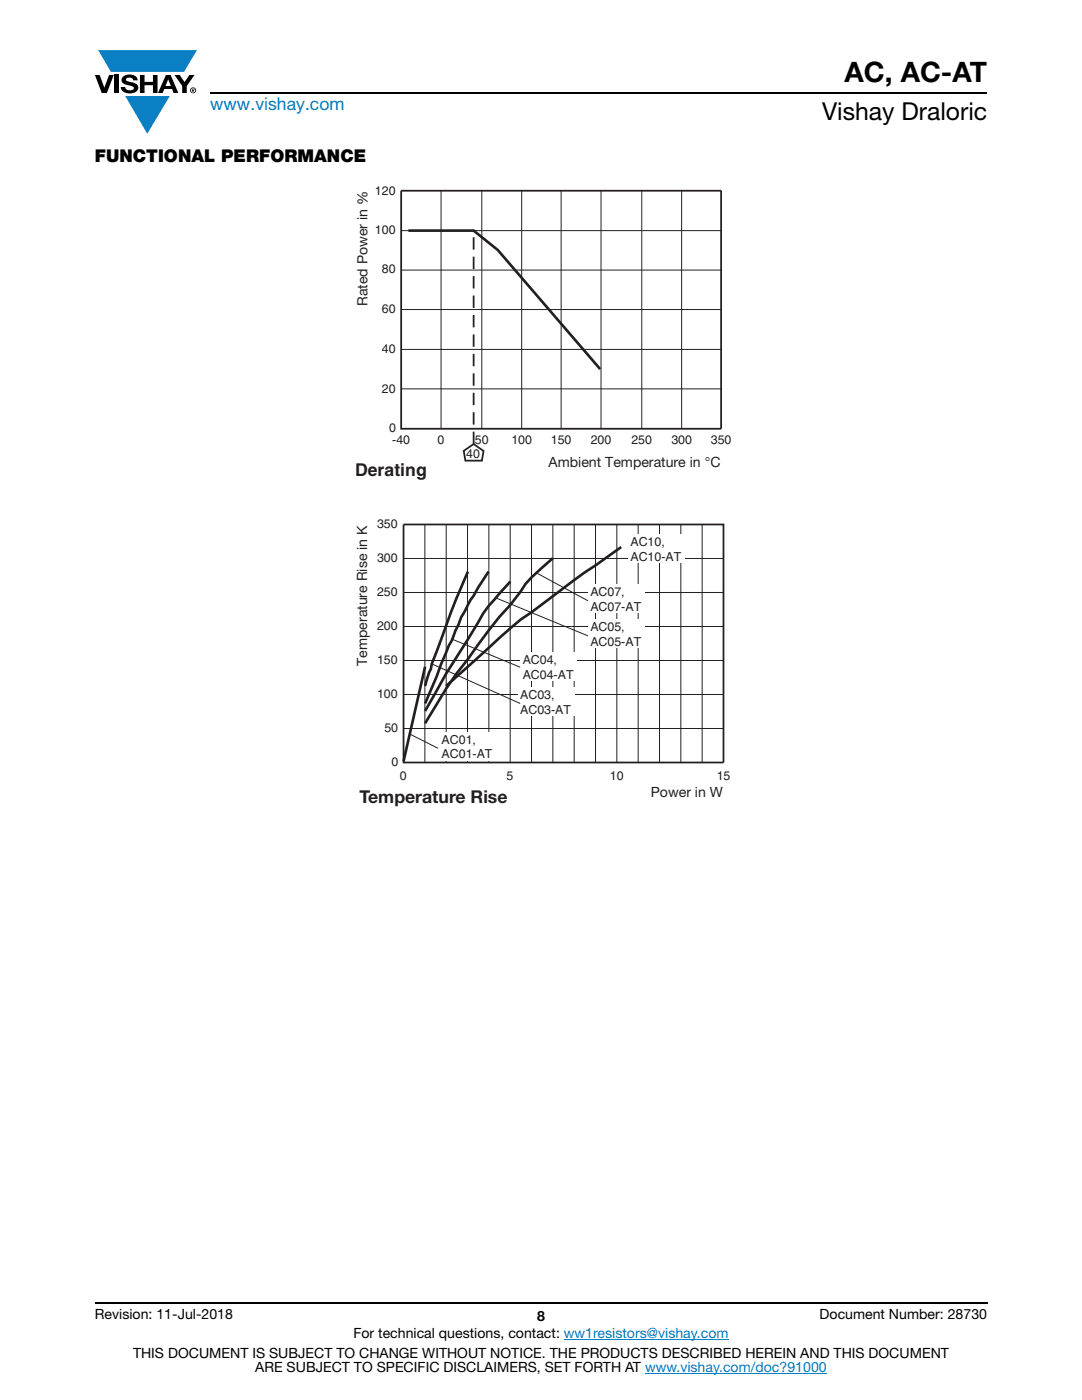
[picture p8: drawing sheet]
<svg xmlns="http://www.w3.org/2000/svg" width="216mm" height="279mm" viewBox="0 0 216 279" stroke-linecap="round" stroke-linejoin="round" font-family="sans-serif">
<g fill="#0a7fc3">
<path d="M19.6 10h19.7l-2.6 4.3h-1.1h-13.5z"/>
<path d="M25 19.2h8.9l-4.5 7.5z"/>
</g>
<g fill="#000">
<path d="M18.9 15h1l.9 2.5 1-2.5h.9l-1.4 3.6h-1zM22.9 15h.9v3.6h-.9zM24.6 15.3a2.1 2.1 0 0 1 2.8 .3l.1 .4h-.9a.79 .79 0 0 0-.7-.5 .79 .79 0 0 0-.8 .4l.3 .3 1 .2a1.08 1.08 0 0 1 1.2 1 1.08 1.08 0 0 1-1.1 1.2 1.73 1.73 0 0 1-2.4-1.2h.9a.96 .96 0 0 0 .8 .6 .96 .96 0 0 0 .9-.4 1.31 1.31 0 0 0-1.2-.6 1.03 1.03 0 0 1-1.1-.6 1.03 1.03 0 0 1 .2-1.1zM27.9 15h.9v1.3h1.7v-1.3h.9v3.6h-.9v-1.6h-1.7v1.6h-.9zM34.8 15h1.1l.9 1.4 1-1.4h1l-1.5 2.2v1.4h-.9v-1.4z"/>
<path d="M33.6 15.9l.5 1.3h-1.1zM33.1 15l-1.6 3.6h1l.3-.8h1.5l.3 .8h1l-1.6-3.6z"/>
<path d="M38.4 17.8h.2v.2h-.2zM38.3 17.7v.7h.1v-.3l.4 .3-.2-.3 .2-.2-.1-.2z"/>
<path d="M38.1 18a.46 .46 0 0 1 .9 0 .46 .46 0 0 1-.9 0zM37.9 18a.6 .6 0 0 0 1.2 0 .6 .6 0 0 0-1.2 0z"/>
</g>
<path d="M42 18.6h155M18.9 260h178.1" fill="none" stroke="#000" stroke-width=".36"/>
<path d="M112.5 267.3h32.9M128.7 274h36.3" fill="none" stroke="#007ec4" stroke-width=".2"/>
<path d="M70.8 36.7h75.1v59.2h-75.1z" fill="#fff"/>
<path d="M88 38.1v47.5M96.1 38.1v47.5M104.1 38.1v47.5M112 38.1v47.5M119.9 38.1v47.5M128.1 38.1v47.5M136 38.1v47.5M80 53.9h63.9M80 46h63.9M80 77.6h63.9M80 69.7h63.9M80 61.8h63.9" fill="none" stroke="#231f20" stroke-width=".2"/>
<path d="M80 38.1h63.9v47.5h-63.9zM92.5 90l2-1.4 2 1.4-.3 1.9h-3.3z" fill="none" stroke="#231f20" stroke-width=".35"/>
<path d="M81.5 46h13l4.8 3.9 20.5 23.8" fill="none" stroke="#231f20" stroke-width=".53"/>
<path d="M94.5 88.6v-42.7" fill="none" stroke="#231f20" stroke-width=".35" stroke-dasharray="2.5 1.4" stroke-linecap="butt"/>
<path d="M70.9 103.3h74.9v57.8h-74.9z" fill="#fff"/>
<path d="M80.5 104.7h63.9v47.5h-63.9z" fill="none" stroke="#231f20" stroke-width=".35"/>
<g fill="none" stroke="#231f20" stroke-width=".2">
<path d="M80.5 118.2h63.9M80.5 111.5h63.9M84.8 104.7v47.5M89 104.7v47.5M93.3 104.7v47.5M97.5 104.7v47.5M101.8 104.7v47.5M106.1 104.7v47.5M110.3 104.7v47.5M114.6 104.7v47.5M118.8 104.7v47.5M123.1 104.7v47.5"/>
<path d="M127.3 104.7v47.5M131.6 104.7v47.5M135.9 104.7v47.5M140.1 104.7v47.5M80.5 131.8h63.9M80.5 138.6h63.9M80.5 125h63.9M80.5 145.4h63.9"/>
</g>
<path d="M93.4 114.1a187 187 0 0 0-6.3 15.9l-.9 2.5-.2 1-.4 .7-.8 2.7M97.5 114.1l-3.6 5.6-1.9 3.5-7.2 17.2M101.8 116.1l-2.2 2.4a24.1 24.1 0 0 0-4.2 5.7l-6.4 10.3-4.2 7.4M110.3 111.4l-4.3 3.9-1.1 1.2-3.1 4.2a89 89 0 0 0-8.4 10.8 87.4 87.4 0 0 0-8.6 12.8M124 109.2l-5.1 3.6a182.8 182.8 0 0 0-12.9 9.4 62.8 62.8 0 0 0-8.5 7.1l-8.5 7.6M84.8 133l-4.3 18.9" fill="none" stroke="#231f20" stroke-width=".53"/>
<g fill="#fff">
<path d="M125.3 106.6h11.3v5.7h-11.3z"/>
<path d="M117.3 123.6h11.3v5.7h-11.3z"/>
<path d="M103.8 130.1h11.3v5.7h-11.3z"/>
<path d="M103.3 137.1h11.3v5.7h-11.3z"/>
<path d="M87.6 146.1h11.3v5.6h-11.3z"/>
<path d="M117.3 116.6h11.3v5.7h-11.3z"/>
</g>
<path d="M98.9 119.3l18.4 7.6M107 114.3l10.3 5.6M86.2 132.5l17.6 7.9M90.3 127.6l13.5 5.6M81.8 146.5l5.6 2.8" fill="none" stroke="#231f20" stroke-width=".2"/>
<text font-size="5.6" x="168.5" y="16.4">AC, AC-AT</text>
<text font-size="4.9" x="164" y="24">Vishay Draloric</text>
<text font-size="3.5" fill="#007ec4" x="42" y="21.9">www.vishay.com</text>
<text font-size="3.5" x="18.9" y="32.3">FUNCTIONAL PERFORMANCE</text>
<g font-size="3.5" fill="#231f20">
<text x="70.8" y="95.1">Derating</text>
<text x="71.7" y="160.3">Temperature Rise</text>
</g>
<g font-size="2.8" fill="#231f20">
<text x="73.3" y="61.1" transform="rotate(-90 73.3 61.1)">Rated Power in %</text>
<text x="109.5" y="93.1">Ambient Temperature in °C</text>
<text x="73.3" y="132.9" transform="rotate(-90 73.3 132.9)">Temperature Rise in K</text>
<text x="129.9" y="159">Power in W</text>
</g>
<g font-size="2.8">
<text x="18.9" y="263.3">Revision: 11-Jul-2018</text>
<text x="107.2" y="263.6">8</text>
<text x="163.6" y="263.3">Document Number: 28730</text>
<text x="70.5" y="267.1">For technical questions, contact: ww1resistors@vishay.com</text>
<text x="26.5" y="271">THIS DOCUMENT IS SUBJECT TO CHANGE WITHOUT NOTICE. THE PRODUCTS DESCRIBED HEREIN AND THIS DOCUMENT</text>
<text x="50.9" y="273.8">ARE SUBJECT TO SPECIFIC DISCLAIMERS, SET FORTH AT www.vishay.com/doc?91000</text>
</g>
<g font-size="2.5" fill="#231f20">
<text x="74.8" y="38.8">120</text>
<text x="74.8" y="46.7">100</text>
<text x="76.2" y="54.6">80</text>
<text x="76.2" y="62.5">60</text>
<text x="76.2" y="70.4">40</text>
<text x="76.2" y="78.4">20</text>
<text x="77.6" y="86.2">0</text>
<text x="78.3" y="88.5">-40</text>
<text x="87.3" y="88.5">0</text>
<text x="94.8" y="88.5">50</text>
<text x="102" y="88.5">100</text>
<text x="109.9" y="88.5">150</text>
<text x="117.9" y="88.5">200</text>
<text x="126" y="88.5">250</text>
<text x="134" y="88.5">300</text>
<text x="141.8" y="88.5">350</text>
<text x="93" y="91.5">40</text>
<text x="75.2" y="105.4">350</text>
<text x="75.2" y="112.2">300</text>
<text x="125.8" y="109">AC10,</text>
<text x="125.8" y="111.9">AC10-AT</text>
<text x="75.2" y="119">250</text>
<text x="117.8" y="119">AC07,</text>
<text x="75.2" y="125.8">200</text>
<text x="117.8" y="126">AC05,</text>
<text x="117.8" y="121.9">AC07-AT</text>
<text x="117.8" y="128.9">AC05-AT</text>
<text x="75.2" y="132.5">150</text>
<text x="104.3" y="132.5">AC04,</text>
<text x="104.3" y="135.4">AC04-AT</text>
<text x="75.2" y="139.3">100</text>
<text x="103.8" y="139.5">AC03,</text>
<text x="103.8" y="142.4">AC03-AT</text>
<text x="76.7" y="146.1">50</text>
<text x="88.1" y="148.4">AC01,</text>
<text x="78.1" y="152.9">0</text>
<text x="79.8" y="155.7">0</text>
<text x="88.1" y="151.4">AC01-AT</text>
<text x="101.1" y="155.7">5</text>
<text x="121.7" y="155.7">10</text>
<text x="143" y="155.7">15</text>
</g>
</svg>
